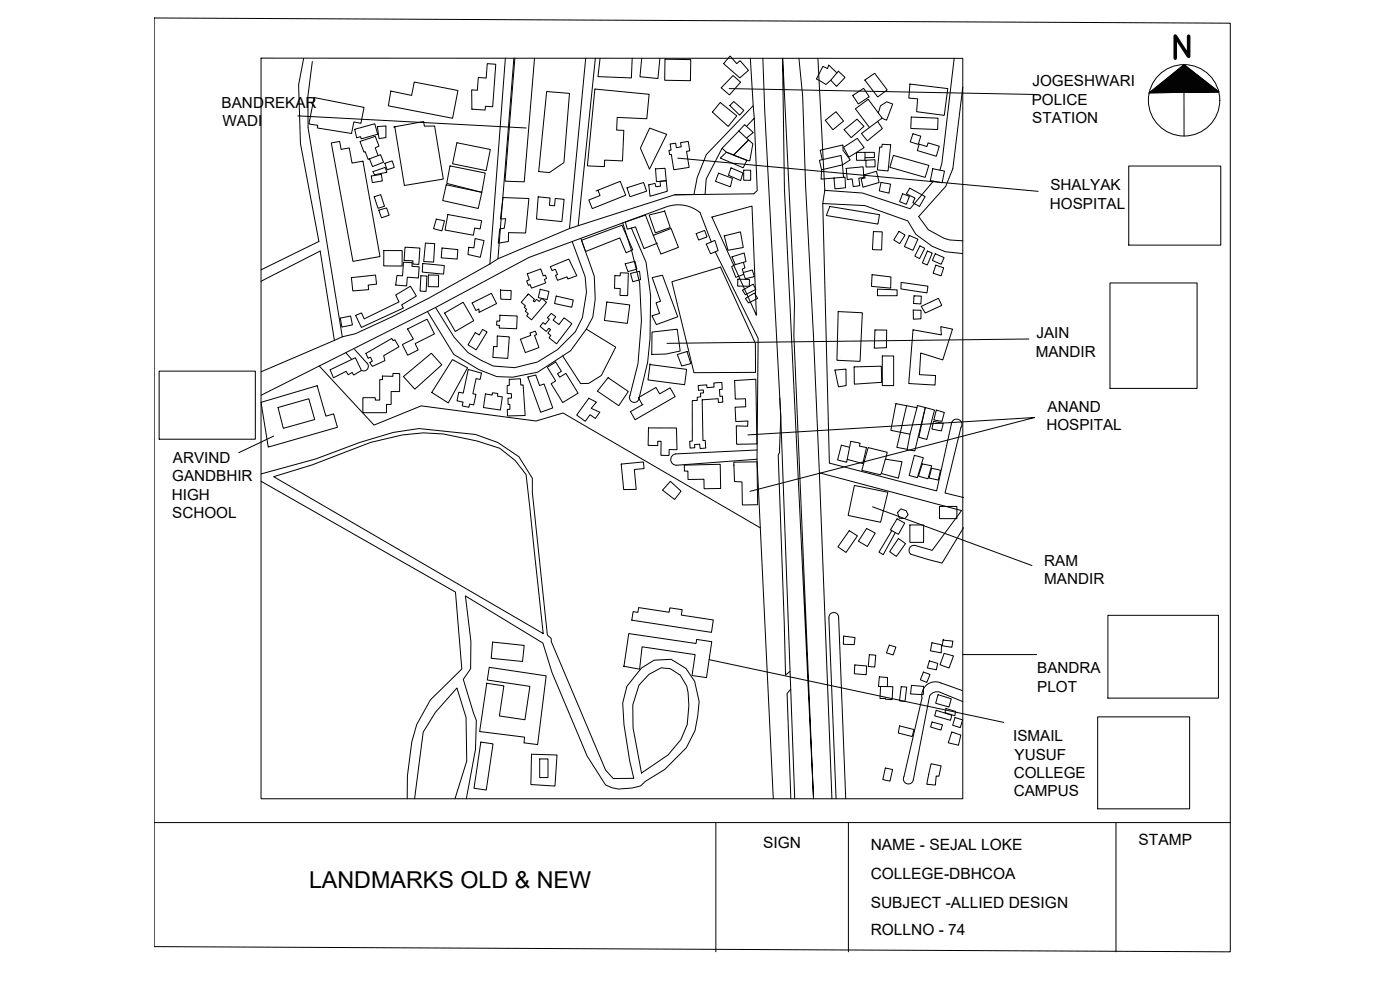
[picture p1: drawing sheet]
<svg xmlns="http://www.w3.org/2000/svg" width="841mm" height="594mm" viewBox="0 0 841 594" stroke-linecap="round" stroke-linejoin="round" font-family="sans-serif">
<!-- layer: 0 -->
<g fill="none" stroke="#000" stroke-width=".6">
<path d="M93 11l646 3v558l-646-3zM157 35h421v445h-421zM182 35l-3 16 1 35 12 59-35 17M188 37l-3 21v19l21 125 7-2 22-10 22-11 37-20M293 38l5 1-2 25h-4l-1 2h-8v-12h4v-7h5zM304 35l-10 124M309 35l-10 120 43-18 10-102M309 35l-6 74h12l6-74M358 35l-11 101 58-19 48-1 2-2-2-43-5 5M360 35l-1 11 20 1 1-12M386 35l-2 11 11 1 1-12M400 36h15v12h-16v-12"/>
<path d="M439 34l4 4 2-2 5 6-6 5-9-9zM451 35l1 29-28 29-5 14-2 10h-12M458 35l1 31 10 184 8 230M470 35l1 78 18 367-12-279v-19l-7-147M480 35l2 23 2 53 5 91M491 35l4 79M573 35l-7 63-1 4M189 59l30 6-2 9-4-1-2 7-20-3v-2l-5-1zM235 55l12 2 2-8 26 5-3 17-39-7zM328 55l14 1-3 42-9 6-6-1zM357 53l-4 47h10v-4l11 1 1-19h-5l1-7h18l1-14-32-3M438 53l185 4"/>
<path d="M440 45l5 4-7 8-5-4zM503 44l-5-5-1 2-3-1-4 7 6 4 3-3M504 43l4 4-5 5-4-4zM512 57l7-4 3 5-6 4zM520 48l5-4 8 10-6 4zM547 51l22 2-2 16-16-2v-8h-5zM578 52l-6 49-4 11-16 18a28 28 0 0 0 26 15M690 56l21-17 21 16zM711 55v27M179 70l137 7M213 78l12-4 2 7-10 2v-1l-3 1zM227 76h5v7h-4z"/>
<path d="M237 76l6 35 23-3-5-32h-6l-1-3-18 3M390 77l10 4-10 21-5-13zM433 62l10 8-6 6-9-9zM441 61l6 5-3 3-6-6zM444 79l6 5-9 9-5-2-2-2zM444 79l3-4 6 5-5 3M452 64l1 7M496 72l6-5 5 6-7 5zM507 78l8-6 4 4-8 7zM527 73l3-2-8-11-8 5 8 12M528 68l1-4 4-3 3 1-3 10-3-1M547 70l17 1-1 7-16-1z"/>
<path d="M199 86l5-1 1 5 5-1 1 9 7-1 10 57-16 3zM222 95l7-2 1 4-6 3zM227 93l-2-4 3-1-3-6-9 3 3 6 2 5 1-1M231 98l5-1 1 4-4 1zM270 100l21 4-2 12-21-6zM274 86l-2 12 20 4 3-12-20-4M403 86h3v3l3-1v-2l4-1 1 6h-2l2 10-9 1-2-9h-1v-3h1v-3M407 95l217 20M433 95l3-4 13 5-3 5zM434 89l-10 19v9M450 84l2 2-2 11-9-4zM492 96l13-3 1 6-12 3-2-6"/>
<path d="M494 96l-1-6 13-3v3l5 6-5 3 1 7M507 88l8-5 4 6-9 5zM515 92h5v4h-6zM517 80l10-7 3 4-9 8zM520 92h5v3h-5M520 96h6v4h-6zM530 87h5l-2 16-6-1 1-14h2zM537 93l21 6-2 8-21-7zM548 80l5 2-1 5-5-2zM552 87l5 1 1-2 6 2-2 6-11-4zM678 100h55v47h-55zM223 106l6-1 1 4-6 1z"/>
<path d="M224 103l7-2 1 3-7 1zM225 118l4-1 2 7-4 1zM268 111l21 5-2 9-21-5zM302 119h16l-2 21h-11v5l-6 1 1-9h3l1-6-3 1zM323 118l7 1v4l3 1 1-5 5 1-1 13-16-1zM359 114l1 3-6 3 2 5 20-8-3-8-15 6M377 113l10-3 1 5-10 3zM390 111l4-1v2h3v-3h3l1 6-11 3zM394 101h6v8h-6zM432 104l8 3-1 5-9-3zM439 101l7 3-1 5-7-4zM447 102h4v6h-4z"/>
<path d="M494 102l-1 6 8-1M495 114l-1 8M501 107l7-1v7h-6zM508 101l1 7 3-1 1 5h4l-1-5h3v-7l-11 1M519 105l8-2 1 7-10 2-1-5h3zM529 110l6 1-1 5-6-1zM542 116l4 2-2 5-4-2zM547 113l9 5-4 6-4-2 2-3-5-3zM560 101l-1 7 7 2 1-7-7-2M561 109l-14 16-29-9-23-2M228 126l4-1 2 4-5 2zM262 132l5 1-2 6-5-2z"/>
<path d="M269 129l20 4-1 5-3-1-1 4-17-3zM347 136l-5 1M374 134a153 153 0 0 1 4 105 2.9 2.9 0 0 0 3 3 2.9 2.9 0 0 0 3-3M379 137l9 20a177 177 0 0 1-4 83M399 127l4 10-9 3-4-11 9-2M401 124l-83 31-56 30-105 52M401 124a21 21 0 0 1 20 4l6 17M428 130l24-6 2 65zM499 124l29 5-1 6-31-6zM525 139h5v11h-6zM540 139l4 2-4 5-3-2zM231 150l11 1v9h-11z"/>
<path d="M242 157l6 1-1 2h5l-1 7-6-1-1 6-6-1v-6l4 1zM243 148l9 1v10h-4v-2l-5-1zM254 158l13 2-1 5-12-2zM256 146h5l-1 11h-5zM266 149l9 1v6l-10-1zM285 143l6 2-2 10-8-2 1-4h3zM299 155l-5 4M344 145l8 21v10l-2 15-4 8-11 11-12 7-14 4-13-1-7-4-8-4-8-9-11-18M349 143l8 23 1 14-2 11-4 7-9 13-20 13-15 3-10-1-10-4-15-9-16-26M349 144l25-9 6 15-4 2-4-9-20 8zM376 158l5-1 2 5-6 1zM392 141l11-4 5 12-11 4-9-24-12 4 1 5 5-2 5 13 8-3"/>
<path d="M418 140l5-2 2 4-5 2zM424 147l5-3 2 7-4 1zM430 151l25 52v73l10 204M435 142l2 8 10-1-2-10-10 3M440 154l7-2 1 5-6 2zM447 158l1 3-2 1 1 3-5 2-2-7 2-1M546 141l5 3-3 6-5-2zM553 148l3 1-4 6-2-1zM557 151l3 1-3 7-3-1 3-7M562 152l5 3-2 4-5-3zM562 159l5 2-2 5-4-2zM578 152l-10-1-8-3-10-7-5-8-26-10-25-1 4 156 65 17 8-40a3 3 0 0 1 5-3 3 3 0 0 1 1 5l-9 39 11 3"/>
<path d="M157 169l35-18 9 53M211 167l1 8 9-1v-3h5v-6l-15 2M253 166h3v9h-4zM257 165h6v7h-6zM301 174v6h6v-5l-6-1M317 165l8-3 1 4 2-1v2l-1 1 1 2-9 3-1-2h-1l-1-2 2-1zM317 176l4 4-1 1h1l1-1 2 1 2-2 2 3-9 10-3-2 1-2-1-1v-1l-1-1 1-1-3-2zM325 174l-2 5 6 1 1-5-6-1M331 160l11-4 5 10-6 2v-2l-6 2-1-3h1l-1-3-2 1-1-3M334 178l10 2-1 5-10-3zM369 166h4v-2h4v14l-5-1 1-4h-4zM379 164l5-1 1 5-5 1z"/>
<path d="M392 167l6-2 9 25-13 5-2-5 4-2-2-6 3-1zM404 169l29-9 21 46v18h-37zM443 168h7v4h-7zM446 174l6-3 2 3-6 3zM447 164l5-2 1 4-5 1-1-2M448 179l5-3 2 3-5 3zM524 165l11 1v7l-11-1zM527 174h12v4h-12zM541 170l16 2v4l-16-2zM549 178h4v5l-4-1zM667 170h52v63h-52zM204 191l7-1 1 5-7 1z"/>
<path d="M214 189l3-1 2 4 21-11-2-4 9-5 3 6-9 5 1 2-25 12zM245 198l12-6 4 9-12 5 2 4-6 3-3-6 6-3zM267 188l11-6 7 11-12 6zM284 182l11-6 3 6-10 6v-2l-2 1zM286 200l2 1 2-3 3 1-7 11-5-3zM300 189v4h-2v2h2v2h10l1-7-11-1M331 188l3 2-2 2 4 3 3-4 5 3-10 13-4-4 1-1-2-2 2-2-1-1-2 2-4-3 2-2 2 1 2-3-1-1zM352 198l18 11-9 17-7 4h-5l-11-16M365 181l13 2-1 11-14-2zM392 199l15-1 2 13-9 2h-8zM504 187l14 1-1 29-14-1zM526 198h7v11h-8z"/>
<path d="M548 198l18 3-1-5 7 2-6 18-13-4-1 13 10 1v5l-16-1zM549 186h4v6h-4zM553 184l11-5 2 4-10 5zM192 220l33 35 28-11 69 9 16-5 119 69M201 204l-44 19M206 202l-5 2M208 212l3 4M213 210l8 8a2.8 2.8 0 0 1 0 4 2.8 2.8 0 0 1-4 1M220 212l15-9 1 2 1-1 3 4-10 6 1 3-7 3-2-2 2-1-1-2h-2zM272 216l9 5-12 21-10-6zM299 202h7l-1 13h-9l1-7h2zM313 204l6-3-1-1 4-1v2h-1l3 8-8 3z"/>
<path d="M391 218l-2 10 22 3 1-9-22-3M407 213l6-2 2 7-5 2zM489 201l11 279M530 214h7v18h-7zM618 204l-217 2M96 223h57v41h-57zM198 222l15-7 4 8-5 2v-1l-3 1-1-2-8 4zM230 226h6v-2h4v11h-5v8h-3v5h-14v-9h7v1h3v-12h2zM242 226l17-14 6 7-16 15zM281 222l8 2-1 4-2-1-2 10h2l-1 6h-3v2l-4-1v-2l-3-1 1-5h2zM292 237h4v-1h3v2h3l-1 8-11-1zM306 228v4h-1v4h2v3h-2v4h1v3h-1v4h10l-1-19h-1v-4l-7 1"/>
<path d="M317 226l5-1 2 7 3-1 5 14-7 3zM329 221l5-4 3 6-2 1 1 3 4-3 7 12-9 6-7-11 3-2zM354 239l4 3-3 3 5 3-2 3-4-2-2 4-6-4zM365 227l12 8-5 9-13-9zM419 232l6-1v2h4v-3h5v4h-2v4h2v4h-2l-1-3-9 1v25h2v4h-3l-1-2h-3v2h-2l-1-4h2v-24l3-1v-1l2-1v-2h2v-2h-3zM441 229l13-1 1 39h-12l-1-11h7v-3h-7v-8l6-1v-4h-6zM468 239l1 11-1 22v1l4 132 3-2M502 222h6v10h-4zM513 220h16l1 10-17 1zM157 242l34-10 5 18 4-1 3 8-42 12zM167 245l19-5 3 12-19 5zM386 243l-7 4 3 5 24-14-3-5-7 4-2-4-11 6 3 4"/>
<path d="M390 257h16l1 13h-5v4h-5v-9h-2v3h-6zM538 242l13 3-4 16-12-3zM545 244l-6 25 6 1M551 245v-1l5 1-6 26-5-1 2-9M556 245l5 1-4 18-5-1zM561 253l6 1-1 5-6-1zM562 246l5 2-1 5-5-1zM164 262l-21 10M373 279l14-2v4l-6 1 1 12h-7zM411 279h22v14l-10 1v-6h-10v-5h-2zM441 278l14-1v26h-9v-13l-5-1zM449 261l173-10-171 44"/>
<path d="M455 270l-49 3a3 3 0 0 0-3 3 3 3 0 0 0 3 3l49-3M505 267l5 2-1 9-6-2zM510 269l1-4 6 1-1 2 5 1-3 9-9-2M532 276l10 1-2 10-11-3zM532 276l1-4-11-3-4 14 11 2 1-1M549 274l6 1-4 12-5-1zM554 279l6 1-3 8-5-2zM157 285l33-9 26-10 20-6 16-3 34 4 13 5 13 8 8 13v9l9 85 2 2v3l33 77 4 5h13l-3-11-3-22-1-13 3-10 8-11 8-4 10-1 9 6 5 7 3 12-1 9-1 9-6 10-13 13-11 7-3 3a24 24 0 0 1-21-1l-11-17-21-50-6-18-46-28 3 27v17l-5 6 8 25v17l-6 30M157 289l117 67 3 46-18 18-9 15-3 11-2 20v14M164 286l23-7 21-8a108 108 0 0 1 78-6l14 4 9 8 7 8 10 96zM403 289l6 6-4 5-7-6zM492 284l86 23-18 24-10-3"/>
<path d="M513 292l20 4-4 18-20-4zM560 281l5 1-1 6-6-1zM510 319l5 3-7 10-5-4zM521 317l5 3-5 8-5-3zM524 304l96 36M536 319l-8 13 3 1 7-13M539 312l4 2-3 7-5-3zM541 306l3 1 2 2-2 2h-4l-1-3zM547 315h8v11h-8zM564 304h11v8h-11zM579 317l-13 21-19-5a3 3 0 0 1-1-4 3 3 0 0 1 4-1M540 323l4 4-6 7-4-3z"/>
<path d="M380 367l3 1 1-3 18 3v-3l8 1-1 3 20 3-2 8-47-7zM498 371l4 109M498 371a2.9 2.9 0 0 1 3-3 2.9 2.9 0 0 1 3 3l4 109M666 370h66v49h-66zM296 386l19 2-1 9-19-2zM426 396l177 38M507 382l7 1-1 4h-6zM514 399l7 1-1 5h-7zM522 393l4 1-1 7-3-1zM534 388l4 1-1 4-4-1zM558 397l5 1-1 4-5-1zM560 386l6 1-1 5-6-1z"/>
<path d="M567 384l-1 4 6 1v-4h-5M567 392l6 2-3 7-5-2zM578 393h45M292 410l11 2-3 18 15 2 3-20-25-4 1-7 34 5-5 41-8-1v-3l-27-4 4-29M375 400l9 2 2-13 32 4-2 13 8 1 4-22-9-1-1 3-40-6-3 19M390 405l7-4a16 16 0 0 1 16 15l1 8-1 11-4 9-8 9-16 11-5-27v-13l4-12zM475 414l-2 3 2 63M528 407h5v5h-5zM529 412v8h7v-8h-3M541 412l4 1-1 8h-4zM548 412h7v5h-8zM555 404l4 1-2 5-4-2z"/>
<path d="M564 417l7 3-1 5-8-3zM565 416a5 5 0 0 0-7 2l-9 50a3 3 0 0 1-4 3 3 3 0 0 1-2-4l11-48M565 416l13 5M578 415l-13-5a8 8 0 0 0-11 9M540 436l9 2-1 4-8-2zM560 434l6 1-1 4-6-2zM562 427l10 3-1 3-10-3zM568 426l6 1v3l-6-2zM572 440l5 2-1 6-6-2zM574 431l4 1-1 5-5-1zM659 431h56v55h-56zM289 446l7 1-4 28-7-2z"/>
<path d="M319 453l16 1-2 18-14-1zM324 456h5v11h-5zM559 459l6 1-1 6h-2v6l-5-1zM249 480l5-40 8-12 13-15 5 18v26l-7 23M532 461l4 1-1 7-5-1zM93 494h646M430 494v78M510 494v78M670 494v78"/>
<circle cx="711" cy="60" r="21"/>
</g>
<path d="M691 55l20-16 21 16zM690 56l42-1h-41z" fill="#000" stroke="#000" stroke-width=".6"/>
<path d="M714 22v12l-8-12v13" fill="none" stroke="#000" stroke-width="2.1"/>
<text font-size="14" x="186" y="533">LANDMARKS OLD &amp; NEW</text>
<g font-size="9.3">
<text x="458" y="509">SIGN</text>
<text x="684" y="508">STAMP</text>
<text x="523" y="511">NAME - SEJAL LOKE</text>
<text x="523" y="528">COLLEGE-DBHCOA</text>
<text x="523" y="545">SUBJECT -ALLIED DESIGN</text>
<text x="523" y="562">ROLLNO - 74</text>
</g>
<g font-size="9.2">
<text x="620" y="52">JOGESHWARI</text>
<text x="133" y="65">BANDREKAR</text>
<text x="620" y="63">POLICE</text>
<text x="134" y="76">WADI</text>
<text x="620" y="74">STATION</text>
<text x="631" y="114">SHALYAK</text>
<text x="631" y="125">HOSPITAL</text>
<text x="623" y="203">JAIN</text>
<text x="622" y="214">MANDIR</text>
<text x="629" y="247">ANAND</text>
<text x="629" y="258">HOSPITAL</text>
<text x="104" y="278">ARVIND</text>
<text x="103" y="289">GANDBHIR</text>
<text x="103" y="300">HIGH</text>
<text x="103" y="311">SCHOOL</text>
<text x="627" y="340">RAM</text>
<text x="627" y="351">MANDIR</text>
<text x="623" y="404">BANDRA</text>
<text x="623" y="415">PLOT</text>
<text x="609" y="445">ISMAIL</text>
<text x="609" y="456">YUSUF</text>
<text x="609" y="467">COLLEGE</text>
<text x="609" y="478">CAMPUS</text>
</g>
</svg>
